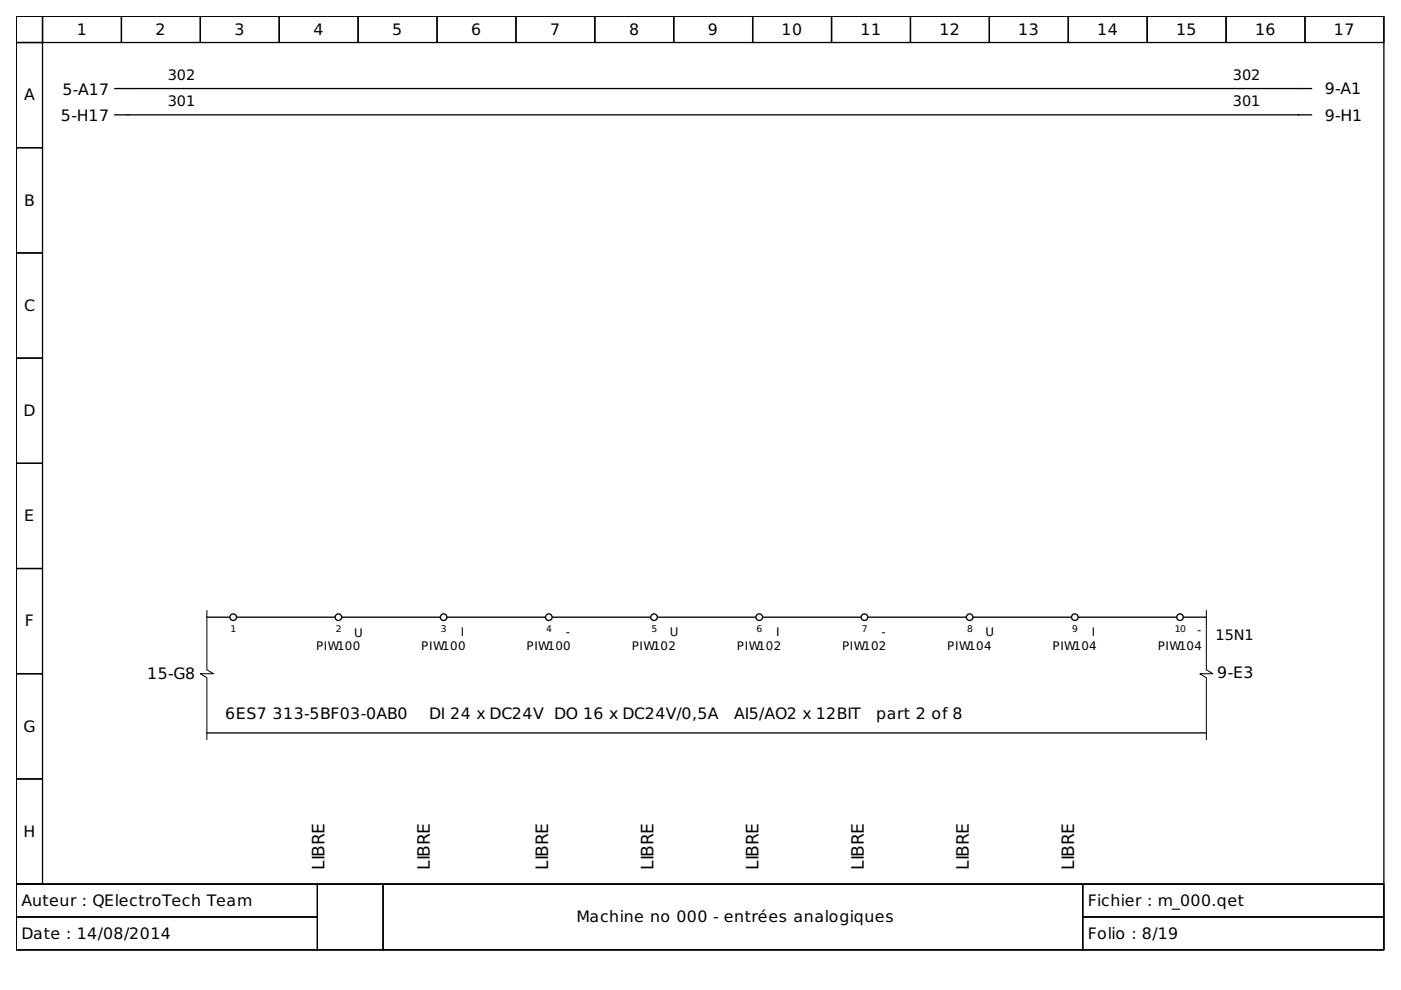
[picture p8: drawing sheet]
<svg xmlns="http://www.w3.org/2000/svg" width="297mm" height="210mm" viewBox="0 0 297 210" stroke-linecap="round" stroke-linejoin="round" font-family="sans-serif">
<g fill="none" stroke="#000" stroke-width=".28">
<path d="M3.4 3.4h290v184.1h-290zM3.4 3.4h5.6v5.6h-5.6zM3.4 9h5.6v22.3h-5.6zM9 3.4h16.7v5.6h-16.7zM24.4 18.8h253.7M25.7 3.4h16.8v5.6h-16.8zM42.5 3.4h16.7v5.6h-16.7zM59.2 3.4h16.7v5.6h-16.7zM75.9 3.4h16.8v5.6h-16.8zM92.7 3.4h16.7v5.6h-16.7zM109.4 3.4h16.7v5.6h-16.7zM126.1 3.4h16.7v5.6h-16.7z"/>
<path d="M142.8 3.4h16.8v5.6h-16.8zM159.6 3.4h16.7v5.6h-16.7zM176.3 3.4h16.7v5.6h-16.7zM193 3.4h16.8v5.6h-16.8zM209.8 3.4h16.7v5.6h-16.7zM226.5 3.4h16.7v5.6h-16.7zM243.2 3.4h16.8v5.6h-16.8zM260 3.4h16.7v5.6h-16.7zM276.7 3.4h16.7v5.6h-16.7zM3.4 31.3h5.6v22.3h-5.6zM24.4 24.4h253.7M3.4 53.6h5.6v22.3h-5.6z"/>
<path d="M3.4 75.9h5.6v22.3h-5.6zM3.4 98.2h5.6v22.3h-5.6zM3.4 120.5h5.6v22.3h-5.6zM43.9 130.9h4.7M50.3 130.9h20.6M72.6 130.9h20.6M94.9 130.9h20.6M117.2 130.9h20.6M139.5 130.9h20.6M161.8 130.9h20.6M184.1 130.9h20.6M206.4 130.9h20.7"/>
<path d="M228.7 130.9h20.7M251 130.9h4.8M3.4 142.8h5.6v22.4h-5.6zM43.9 155.4h211.9M3.4 165.2h5.6v22.3h-5.6zM3.4 187.5h290v13.9h-290z"/>
<circle cx="49.4" cy="130.9" r=".7"/>
<circle cx="71.7" cy="130.9" r=".7"/>
<circle cx="94.1" cy="130.9" r=".7"/>
<circle cx="116.4" cy="130.9" r=".7"/>
<circle cx="138.7" cy="130.9" r=".7"/>
<circle cx="161" cy="130.9" r=".7"/>
<circle cx="183.3" cy="130.9" r=".7"/>
<circle cx="205.6" cy="130.9" r=".7"/>
<circle cx="227.9" cy="130.9" r=".7"/>
<circle cx="250.2" cy="130.9" r=".7"/>
</g>
<path d="M43.9 129.5v12.5l1.4 .8h-2.8l1.4 .9v13.1M255.8 129.5v12.5l1.4 .8h-2.8l1.4 .9v13.1M3.4 187.5h63.9v6.9h-63.9zM3.4 194.4h63.9v7h-63.9zM67.3 187.5h13.9v13.9h-13.9zM81.2 187.5h148.4v13.9h-148.4zM229.6 187.5h63.8v6.9h-63.8zM229.6 194.4h63.8v7h-63.8z" fill="none" stroke="#000" stroke-width=".21"/>
<g font-size="3.6">
<text x="68.8" y="184.4" transform="rotate(-90 68.8 184.4)">LIBRE</text>
<text x="91.1" y="184.4" transform="rotate(-90 91.1 184.4)">LIBRE</text>
<text x="116.2" y="184.4" transform="rotate(-90 116.2 184.4)">LIBRE</text>
<text x="138.5" y="184.4" transform="rotate(-90 138.5 184.4)">LIBRE</text>
<text x="160.8" y="184.4" transform="rotate(-90 160.8 184.4)">LIBRE</text>
<text x="183.1" y="184.4" transform="rotate(-90 183.1 184.4)">LIBRE</text>
<text x="205.4" y="184.4" transform="rotate(-90 205.4 184.4)">LIBRE</text>
<text x="227.7" y="184.4" transform="rotate(-90 227.7 184.4)">LIBRE</text>
</g>
<g font-size="3.3">
<text x="16.3" y="7.3">1</text>
<text x="33" y="7.3">2</text>
<text x="49.7" y="7.3">3</text>
<text x="66.5" y="7.3">4</text>
<text x="83.2" y="7.3">5</text>
<text x="99.9" y="7.3">6</text>
<text x="116.6" y="7.3">7</text>
<text x="133.4" y="7.3">8</text>
<text x="150.1" y="7.3">9</text>
<text x="165.7" y="7.3">10</text>
<text x="182.4" y="7.3">11</text>
<text x="199.2" y="7.3">12</text>
<text x="215.9" y="7.3">13</text>
<text x="232.6" y="7.3">14</text>
<text x="249.4" y="7.3">15</text>
<text x="266.1" y="7.3">16</text>
<text x="282.8" y="7.3">17</text>
<text x="5.1" y="21.3">A</text>
<text x="13.2" y="20.1">5-A17</text>
<text x="280.9" y="20">9-A1</text>
<text x="12.9" y="25.6">5-H17</text>
<text x="280.9" y="25.6">9-H1</text>
<text x="5.1" y="43.6">B</text>
<text x="5.1" y="65.9">C</text>
<text x="5" y="88.2">D</text>
<text x="5.1" y="110.5">E</text>
<text x="5.3" y="132.8">F</text>
<text x="31.2" y="144">15-G8</text>
<text x="258.1" y="143.8">9-E3</text>
<text x="5" y="155.1">G</text>
<text x="47.8" y="152.5">6ES7</text>
<text x="57.8" y="152.5">313-5BF03-0AB0</text>
<text x="91" y="152.5">DI 24 x DC24V DO 16 x DC24V/0,5A</text>
<text x="155.7" y="152.5">AI5/AO2 x 12BIT</text>
<text x="185.8" y="152.5">part 2 of 8</text>
<text x="5" y="177.4">H</text>
<text x="4.6" y="192.1">Auteur : QElectroTech Team</text>
<text x="122.2" y="195.5">Machine no 000 - entrées analogiques</text>
<text x="230.7" y="192.1">Fichier : m_000.qet</text>
<text x="4.6" y="199">Date : 14/08/2014</text>
<text x="230.7" y="199">Folio : 8/19</text>
</g>
<g font-size="3.1">
<text x="35.5" y="17">302</text>
<text x="261.4" y="17">302</text>
<text x="35.5" y="22.5">301</text>
<text x="261.4" y="22.5">301</text>
<text x="257.7" y="135.7">15N1</text>
</g>
<g font-size="2.5">
<text x="67" y="137.8">PIW100</text>
<text x="75.1" y="135">U</text>
<text x="89.3" y="137.8">PIW100</text>
<text x="97.7" y="134.8">I</text>
<text x="111.6" y="137.8">PIW100</text>
<text x="120" y="134.8">-</text>
<text x="133.9" y="137.8">PIW102</text>
<text x="142" y="134.8">U</text>
<text x="156.2" y="137.8">PIW102</text>
<text x="164.6" y="134.8">I</text>
<text x="178.5" y="137.8">PIW102</text>
<text x="186.9" y="134.8">-</text>
<text x="200.8" y="137.8">PIW104</text>
<text x="208.9" y="134.8">U</text>
<text x="223.1" y="137.8">PIW104</text>
<text x="231.5" y="134.8">I</text>
<text x="245.5" y="137.8">PIW104</text>
<text x="253.8" y="134.5">-</text>
</g>
<g font-size="2">
<text x="48.9" y="133.9">1</text>
<text x="71.2" y="133.9">2</text>
<text x="93.5" y="133.9">3</text>
<text x="115.8" y="133.9">4</text>
<text x="138.1" y="133.9">5</text>
<text x="160.4" y="133.9">6</text>
<text x="182.7" y="133.9">7</text>
<text x="205" y="133.9">8</text>
<text x="227.3" y="133.9">9</text>
<text x="249.1" y="133.9">10</text>
</g>
</svg>
